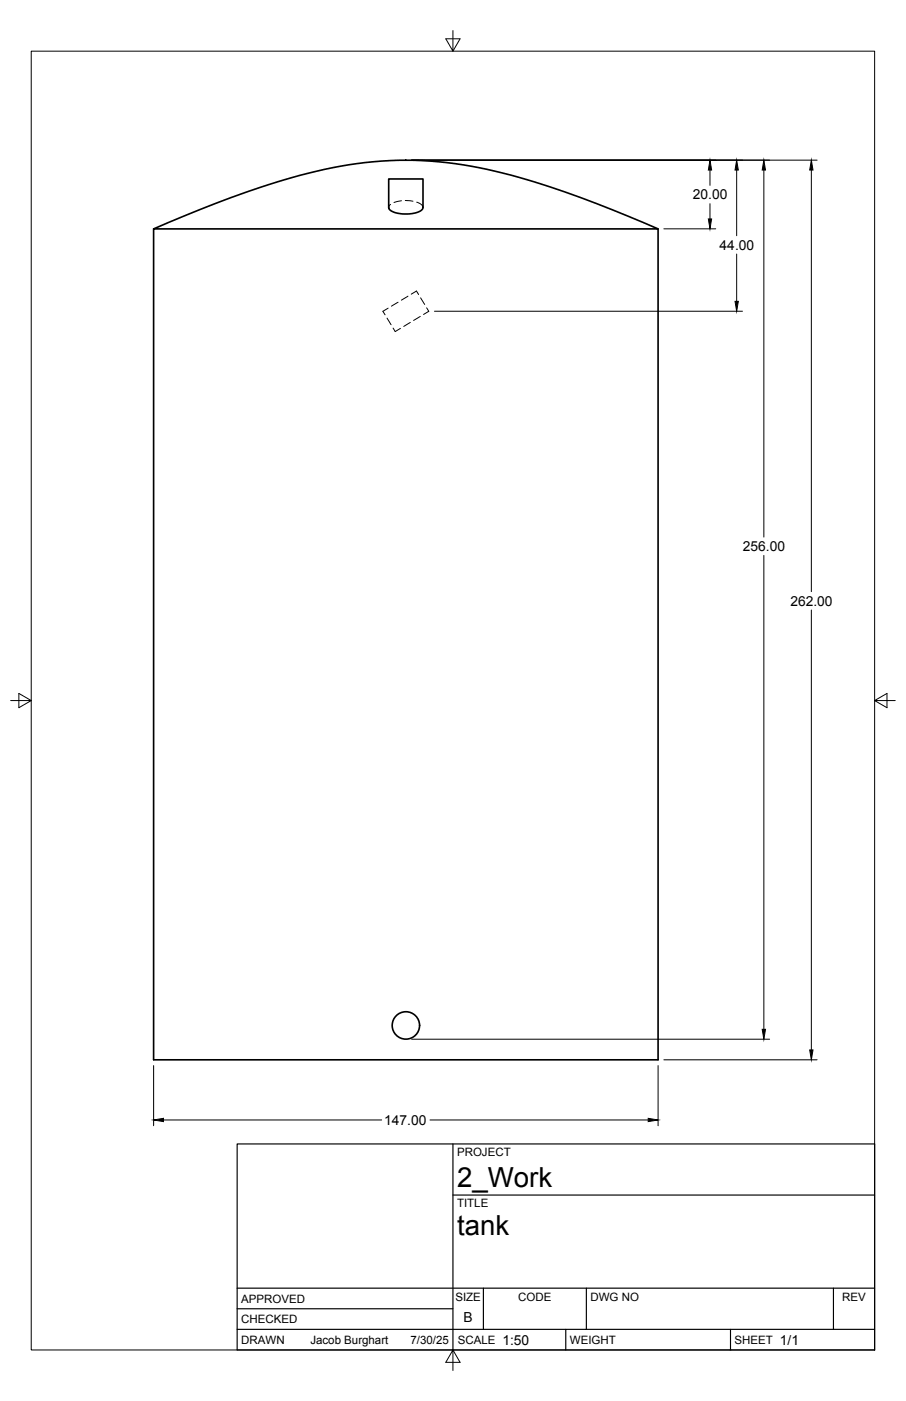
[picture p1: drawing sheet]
<svg xmlns="http://www.w3.org/2000/svg" width="279mm" height="432mm" viewBox="0 0 279 432" stroke-linecap="round" stroke-linejoin="round" font-family="sans-serif">
<!-- layer: Visible -->
<g fill="none" stroke="#000" stroke-width=".51">
<path d="M119.9 55.2h10.6v8.7a2.97 2.97 0 0 1-2.9 1.8 9.2 9.2 0 0 1-7.6-1.2l-.1-.6zM47.4 70.5v256.1h155.5v-256.1M47.4 70.5a296.4 296.4 0 0 1 50.2-17.7 115.8 115.8 0 0 1 62.4 1.9 327.1 327.1 0 0 1 42.9 15.8z"/>
<circle cx="125.2" cy="316.1" r="4.2"/>
</g>
<!-- layer: Hidden -->
<g fill="none" stroke="#000" stroke-width=".31">
<path d="M120.4 63l-.5 .9M123.8 61.9l-2.3 .5M125 61.8l2.4 .2M128.5 62.3l1.4 .7 .6 .9M119.4 98l1.2 2.1M119.7 95l-1.6 .9 .6 1.1M122.8 93.1l-2.1 1.3M125.8 91.3l-2 1.2M126.5 99.4l-2 1.2M126.8 90.7l1.6-1 .7 1.1M129.6 97.5l-2 1.3M129.7 91.8l1.3 2"/>
<path d="M131.6 94.9l.6 1-1.6 1M121.2 101.1l.7 1.1 1.6-1"/>
</g>
<!-- layer: Border -->
<path d="M9.6 15.8h260.1v400.3h-260.1zM139.7 9.4v6.4l-2.2-3.8h4.4l-2.2 3.8M3.3 215.9h6.3l-3.8 2.2v-4.4l3.8 2.2M269.7 215.9l3.8-2.2v4.4l-3.8-2.2h6.4M139.7 416.1l2.2 3.8h-4.4l2.2-3.8v6.3" fill="none" stroke="#000" stroke-width=".31"/>
<!-- layer: Titleblock -->
<path d="M73.1 352.6h196.6v63.5h-196.6zM139.7 352.6v63.5M139.7 368.3h130M73.1 397h196.6M149.1 397v12.7M180.8 397v12.7M257 397v12.7M73.1 409.7h196.6M73.1 403.4h66.6M174.5 409.7v6.4M225.3 409.7v6.4" fill="none" stroke="#000" stroke-width=".36"/>
<!-- layer: FD_Dimensions -->
<g fill="none" stroke="#000" stroke-width=".31">
<path d="M126.9 49.4h125.1M218.9 52.4v4.7M227.2 52.4v20.2M235.6 52.4v113.1M250.2 52.4v130M204.7 70.5h16M218.9 62.8v4.7M227.2 78.3v14.6M134 95.9h95M235.6 171.2v146M250.2 188v135.6M47.4 328.4v18.6"/>
<path d="M126.9 320.3h110.4M202.9 328.4v18.6M204.7 326.6h47.3M50.4 345.2h67.3M132.6 345.2h67.3"/>
</g>
<path d="M218.9 49.4l.6 3h-1.1zM227.2 49.4l.5 3h-1zM235.6 49.4l.5 3h-1zM250.2 49.4l.5 3h-1zM218.4 67.5h1.1l-.6 3zM226.7 92.9h1l-.5 3zM235.1 317.2h1l-.5 3.1zM249.7 323.6h1l-.5 3zM47.4 345.2l3-.5v1zM199.9 344.7l3 .5-3 .5z" fill="#000" stroke="#000" stroke-width=".31"/>
<g font-size="8.5">
<text x="140.9" y="365.8">2_Work</text>
<text x="140.9" y="380.8">tank</text>
</g>
<g font-size="4.3">
<text x="213.7" y="61.4">20.00</text>
<text x="221.9" y="77">44.00</text>
<text x="229.1" y="169.8">256.00</text>
<text x="243.8" y="186.7">262.00</text>
<text x="118.5" y="346.7">147.00</text>
<text x="143" y="407.5">B</text>
<text x="154.9" y="414.4">1:50</text>
<text x="240.5" y="414.4">1/1</text>
</g>
<g font-size="3.5">
<text x="140.9" y="356.4">PROJECT</text>
<text x="140.9" y="372.1">TITLE</text>
<text x="74.4" y="401.5">APPROVED</text>
<text x="140.4" y="400.8">SIZE</text>
<text x="159.8" y="400.8">CODE</text>
<text x="182.1" y="400.8">DWG NO</text>
<text x="259.7" y="400.8">REV</text>
<text x="74.4" y="407.8">CHECKED</text>
<text x="74.4" y="414.2">DRAWN</text>
<text x="95.7" y="414.2">Jacob Burghart</text>
<text x="126.6" y="414.2">7/30/25</text>
<text x="141.2" y="414.2">SCALE</text>
<text x="175.7" y="414.2">WEIGHT</text>
<text x="226.5" y="414.2">SHEET</text>
</g>
</svg>
